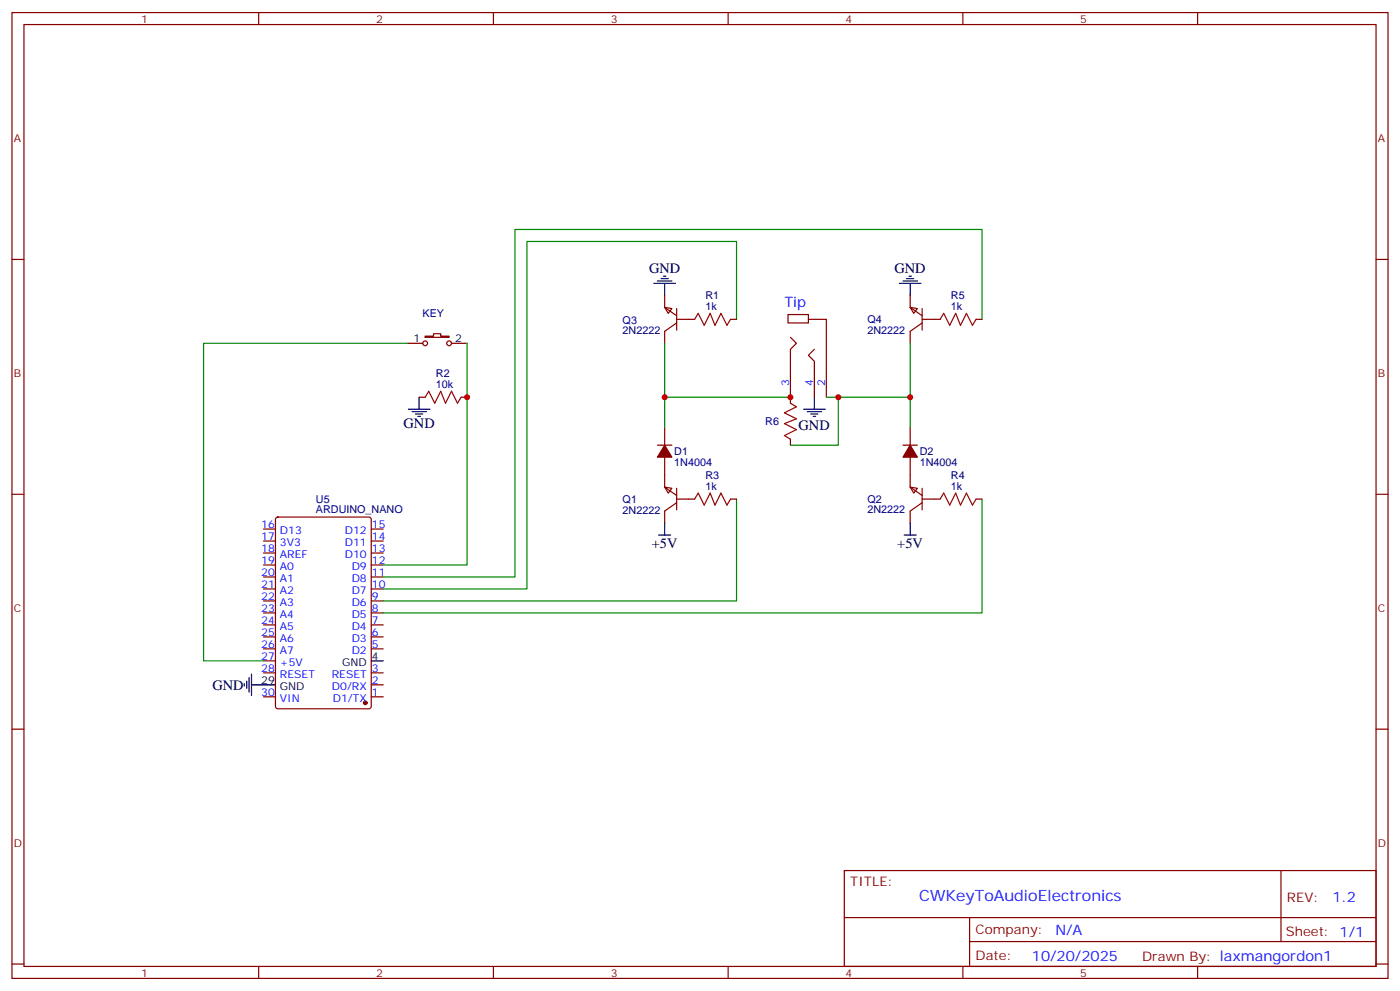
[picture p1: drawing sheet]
<svg xmlns="http://www.w3.org/2000/svg" width="412mm" height="292mm" viewBox="0 0 412 292" stroke-linecap="round" stroke-linejoin="round" font-family="sans-serif">
<g fill="none" stroke="#870000" stroke-width=".35">
<path d="M3.5 3.7h405.4v284.3h-405.4zM7.1 7.2h398.2v277.3h-398.2zM76.2 3.7v3.5M145.3 3.7v3.5M214.5 3.7v3.5M283.6 3.7v3.5M352.8 3.7v3.5M3.5 76.4h3.6M405.3 76.4h3.6M125.2 99h2.5v-.8h2.1v.8h2.5v.3h-7.1zM195.8 90.5l2.1 .3-1.1 1.5zM195.8 87v3.5l3.5 2.5"/>
<path d="M199.3 95.1l-3.5 2.4v3.6M199.3 90.8v6.4M199.3 94h5.3M215.2 94h1.8M232.1 92.6h6v2.5h-6zM232.8 99.3l1.8 1.8-1.8 1.7v15.9M238.1 94h5.3v22.9M268.1 90.5l2.1 .3-1 1.5zM268.1 87v3.5l3.5 2.5M271.6 95.1l-3.5 2.4v3.6M271.6 90.8v6.4M271.6 94h5.3"/>
<path d="M287.5 94h1.8M119.9 101.1h4.6M123.5 116.9h1.7M133 101.1h4.6M135.8 116.9h1.8M239.9 102.8l-1.8 1.8 1.8 1.8v10.5M193.7 131.1h4.2M195.8 125.8v5.3M195.8 134.6v8.8l3.5 2.5M232.8 129.3v1.8M266 131.1h4.2M268.1 125.8v5.3"/>
<path d="M268.1 134.6v8.8l3.5 2.5M3.5 145.5h3.6M77.6 159.3h3.5M77.6 155.8h3.5M81.4 152.4l.4-.2h26.9l.6 .5 .1 55.3-.5 .6-27.1 .1-.6-.5-.1-55.3zM109.4 159.3h3.5M109.4 155.8h3.5M195.8 143.4l2.1 .4-1.1 1.4zM199.3 148l-3.5 2.5v3.5M199.3 146.9h5.3M199.3 143.8v6.3M215.2 146.9h1.8"/>
<path d="M268.1 143.4l2.1 .4-1 1.4zM271.6 146.9h5.3M271.6 148l-3.5 2.5v3.5M271.6 143.8v6.3M287.5 146.9h1.8M405.3 145.5h3.6M77.6 176.9h3.5M77.6 173.4h3.5M77.6 169.9h3.5M77.6 166.3h3.5M77.6 162.8h3.5M109.4 176.9h3.5"/>
<path d="M109.4 173.4h3.5M109.4 169.9h3.5M109.4 166.3h3.5M109.4 162.8h3.5M77.6 198.1h3.5M77.6 191h3.5M77.6 187.5h3.5M77.6 184h3.5M77.6 180.4h3.5M77.6 194.6h3.5M109.4 198.1h3.5M109.4 191h3.5"/>
<path d="M109.4 187.5h3.5M109.4 184h3.5M109.4 180.4h3.5M3.5 214.7h3.6M77.6 205.1h3.5M109.4 205.1h3.5M109.4 201.6h3.5M405.3 214.7h3.6M248.7 256.3h156.6v28.2h-156.6zM377.3 256.3v20.9M248.7 270.1h156.5M285.6 277.2h119.6"/>
<path d="M285.6 270.1v14.2M3.5 283.8h3.6M76.2 284.5v3.5M145.3 284.5v3.5M214.5 284.5v3.5M283.6 284.5v3.5M352.8 284.5v3.5M405.3 283.8h3.6"/>
<circle cx="125.2" cy="101.1" r=".71"/>
<circle cx="132.3" cy="101.1" r=".71"/>
</g>
<g fill="#870000" stroke="#870000" stroke-width=".35">
<path d="M195.8 131.1l2.1 3.5h-4.2z"/>
<path d="M268.1 131.1l2.1 3.5h-4.2z"/>
<circle cx="107.6" cy="206.9" r=".53"/>
</g>
<g fill="none" stroke="#000" stroke-width=".35">
<path d="M192.6 83.4h6.4M193.7 82.7h4.2M194.7 82h2.1M195.4 81.3h.7M195.8 83.4v3.6M264.9 83.4h6.4M266 82.7h4.2M267.1 82h2.1M267.8 81.3h.7M268.1 83.4v3.6M123.5 116.9v3.6M239.9 116.9v3.6"/>
<path d="M120.3 120.5h6.3M121.4 121.2h4.2M122.4 121.9h2.1M123.1 122.6h.7M236.7 120.5h6.4M237.8 121.2h4.2M238.8 121.9h2.1M239.5 122.6h.7M194 157.5h3.6M195.8 154v3.5M266.3 157.5h3.6M268.1 154v3.5"/>
<path d="M73.4 199.5v4.2M74.1 198.4v6.4M109.4 194.6h3.5M72 201.3v.7M72.7 200.6v2.1M74.1 201.6h7"/>
</g>
<path d="M217 94v-22.9h-61.8v102.3h-42.3M289.3 94v-26.4h-137.6v102.3h-38.8M119.9 101.1h-59.9v93.5h17.6M137.6 101.1v65.2h-24.7M195.8 101.1v15.8M232.8 116.9h-37v8.9M243.4 116.9h24.7M246.9 116.9v14.2h-14.1M268.1 101.1v24.7M217 146.9v30h-104.1M289.3 146.9v33.5h-176.4" fill="none" stroke="#008700" stroke-width=".35"/>
<path d="M204.6 94l1.1-1.7 1.7 3.5 1.8-3.5 1.4 3.5 1.8-3.5 1.7 3.5 1.1-1.8M276.9 94l1.1-1.7 1.8 3.5 1.7-3.5 1.4 3.5 1.8-3.5 1.8 3.5 1-1.8M125.2 116.9l1.1-1.7 1.8 3.5 1.7-3.5 1.4 3.5 1.8-3.5 1.8 3.5 1-1.8M232.8 118.7l1.8 1.1-3.5 1.7 3.5 1.8-3.5 1.4 3.5 1.8-3.5 1.7 1.7 1.1M204.6 146.9l1.1-1.7 1.7 3.5 1.8-3.5 1.4 3.5 1.8-3.5 1.7 3.5 1.1-1.8M276.9 146.9l1.1-1.7 1.8 3.5 1.7-3.5 1.4 3.5 1.8-3.5 1.8 3.5 1-1.8" fill="none" stroke="#a10000" stroke-width=".35"/>
<g fill="#c00">
<circle cx="137.6" cy="116.9" r=".88"/>
<circle cx="268.1" cy="116.9" r=".88"/>
<circle cx="195.8" cy="116.9" r=".88"/>
<circle cx="232.8" cy="116.9" r=".88"/>
<circle cx="246.9" cy="116.9" r=".88"/>
</g>
<text font-size="4.6" fill="#00f" x="270.8" y="265.3">CWKeyToAudioElectronics</text>
<g font-size="4.2">
<text x="191.2" y="80.3">GND</text>
<text x="263.5" y="80.3">GND</text>
<text x="118.9" y="126.1">GND</text>
<text x="235.2" y="126.6">GND</text>
<text x="192" y="161.4">+5V</text>
<text x="264.3" y="161.4">+5V</text>
<text x="62.6" y="203">GND</text>
</g>
<g font-size="4.2" fill="#00f">
<text x="231.1" y="90.5">Tip</text>
<text x="392.5" y="265.6">1.2</text>
<text x="310.9" y="275.1">N/A</text>
<text x="304" y="282.9">10/20/2025</text>
</g>
<g font-size="3.9" fill="#800">
<text x="250.5" y="260.9">TITLE:</text>
<text x="379.1" y="265.6">REV:</text>
<text x="287.4" y="275.1">Company:</text>
<text x="378.7" y="275.7">Sheet: 1/1</text>
<text x="287.4" y="282.8">Date:</text>
<text x="336.4" y="282.8">Drawn By: laxmangordon1</text>
</g>
<g font-size="3.2" fill="#800">
<text x="41.6" y="6.7">1</text>
<text x="110.8" y="6.7">2</text>
<text x="179.9" y="6.7">3</text>
<text x="249.1" y="6.7">4</text>
<text x="318.2" y="6.7">5</text>
<text x="4.1" y="41.8">A</text>
<text x="405.9" y="41.8">A</text>
<text x="4.1" y="110.9">B</text>
<text x="405.9" y="110.9">B</text>
<text x="4.1" y="180.1">C</text>
<text x="405.9" y="180.1">C</text>
<text x="4.1" y="249.2">D</text>
<text x="405.9" y="249.2">D</text>
<text x="41.6" y="287.5">1</text>
<text x="110.8" y="287.5">2</text>
<text x="179.9" y="287.5">3</text>
<text x="249.1" y="287.5">4</text>
<text x="318.2" y="287.5">5</text>
</g>
<g font-size="3.2" fill="#000080">
<text x="207.8" y="88">R1</text>
<text x="280.1" y="88">R5</text>
<text x="124.5" y="93.2">KEY</text>
<text x="183.4" y="95.3">Q3</text>
<text x="207.8" y="91.2">1k</text>
<text x="255.5" y="95.1">Q4</text>
<text x="280.1" y="91.2">1k</text>
<text x="183.4" y="98.3">2N2222</text>
<text x="255.5" y="98.2">2N2222</text>
<text x="128.4" y="110.9">R2</text>
<text x="128.4" y="114.1">10k</text>
<text x="225.4" y="125.1">R6</text>
<text x="198.6" y="137.1">1N4004</text>
<text x="198.6" y="134.1">D1</text>
<text x="270.9" y="137.1">1N4004</text>
<text x="270.9" y="134.1">D2</text>
<text x="207.8" y="140.9">R3</text>
<text x="280.1" y="140.9">R4</text>
<text x="93.1" y="148.1">U5</text>
<text x="183.4" y="148.2">Q1</text>
<text x="207.8" y="144.1">1k</text>
<text x="255.5" y="148">Q2</text>
<text x="280.1" y="144.1">1k</text>
<text x="93.1" y="151.2">ARDUINO_NANO</text>
<text x="183.4" y="151.2">2N2222</text>
<text x="255.5" y="151.2">2N2222</text>
</g>
<g font-size="3.2">
<text x="121.8" y="100.7">1</text>
<text x="134.1" y="100.7">2</text>
<text x="100.8" y="196">GND</text>
<text x="109.5" y="194.2">4</text>
<text x="76.9" y="201.3">29</text>
<text x="82.4" y="203">GND</text>
</g>
<g font-size="3.2" fill="#00f">
<text x="232.5" y="113.7" transform="rotate(-90 232.5 113.7)">3</text>
<text x="239.5" y="113.7" transform="rotate(-90 239.5 113.7)">4</text>
<text x="243.1" y="113.7" transform="rotate(-90 243.1 113.7)">2</text>
<text x="76.9" y="155.4">16</text>
<text x="109.5" y="155.4">15</text>
<text x="76.9" y="158.9">17</text>
<text x="82.4" y="157.2">D13</text>
<text x="82.4" y="160.7">3V3</text>
<text x="101.6" y="160.7">D11</text>
<text x="101.6" y="157.2">D12</text>
<text x="109.5" y="158.9">14</text>
<text x="76.9" y="162.5">18</text>
<text x="76.9" y="166">19</text>
<text x="82.4" y="164.2">AREF</text>
<text x="82.4" y="167.7">A0</text>
<text x="101.6" y="164.2">D10</text>
<text x="103.6" y="167.7">D9</text>
<text x="109.5" y="166">12</text>
<text x="109.5" y="162.5">13</text>
<text x="76.9" y="169.5">20</text>
<text x="76.9" y="173">21</text>
<text x="82.4" y="171.3">A1</text>
<text x="103.6" y="171.3">D8</text>
<text x="109.5" y="173">10</text>
<text x="109.5" y="169.5">11</text>
<text x="76.9" y="176.6">22</text>
<text x="82.4" y="174.8">A2</text>
<text x="82.4" y="178.3">A3</text>
<text x="103.6" y="178.3">D6</text>
<text x="103.6" y="174.8">D7</text>
<text x="109.5" y="176.6">9</text>
<text x="76.9" y="180.1">23</text>
<text x="76.9" y="183.6">24</text>
<text x="82.4" y="181.9">A4</text>
<text x="82.4" y="185.4">A5</text>
<text x="103.6" y="185.4">D4</text>
<text x="103.6" y="181.9">D5</text>
<text x="109.5" y="183.6">7</text>
<text x="109.5" y="180.1">8</text>
<text x="76.9" y="187.1">25</text>
<text x="76.9" y="190.7">26</text>
<text x="82.4" y="188.9">A6</text>
<text x="103.6" y="188.9">D3</text>
<text x="109.5" y="190.7">5</text>
<text x="109.5" y="187.1">6</text>
<text x="76.9" y="194.2">27</text>
<text x="76.9" y="197.7">28</text>
<text x="82.4" y="192.4">A7</text>
<text x="82.4" y="196">+5V</text>
<text x="103.6" y="192.4">D2</text>
<text x="109.5" y="197.7">3</text>
<text x="82.4" y="199.5">RESET</text>
<text x="97.7" y="199.5">RESET</text>
<text x="97.8" y="203">D0/RX</text>
<text x="109.5" y="201.3">2</text>
<text x="76.9" y="204.8">30</text>
<text x="82.4" y="206.6">VIN</text>
<text x="98" y="206.6">D1/TX</text>
<text x="109.5" y="204.8">1</text>
</g>
</svg>
